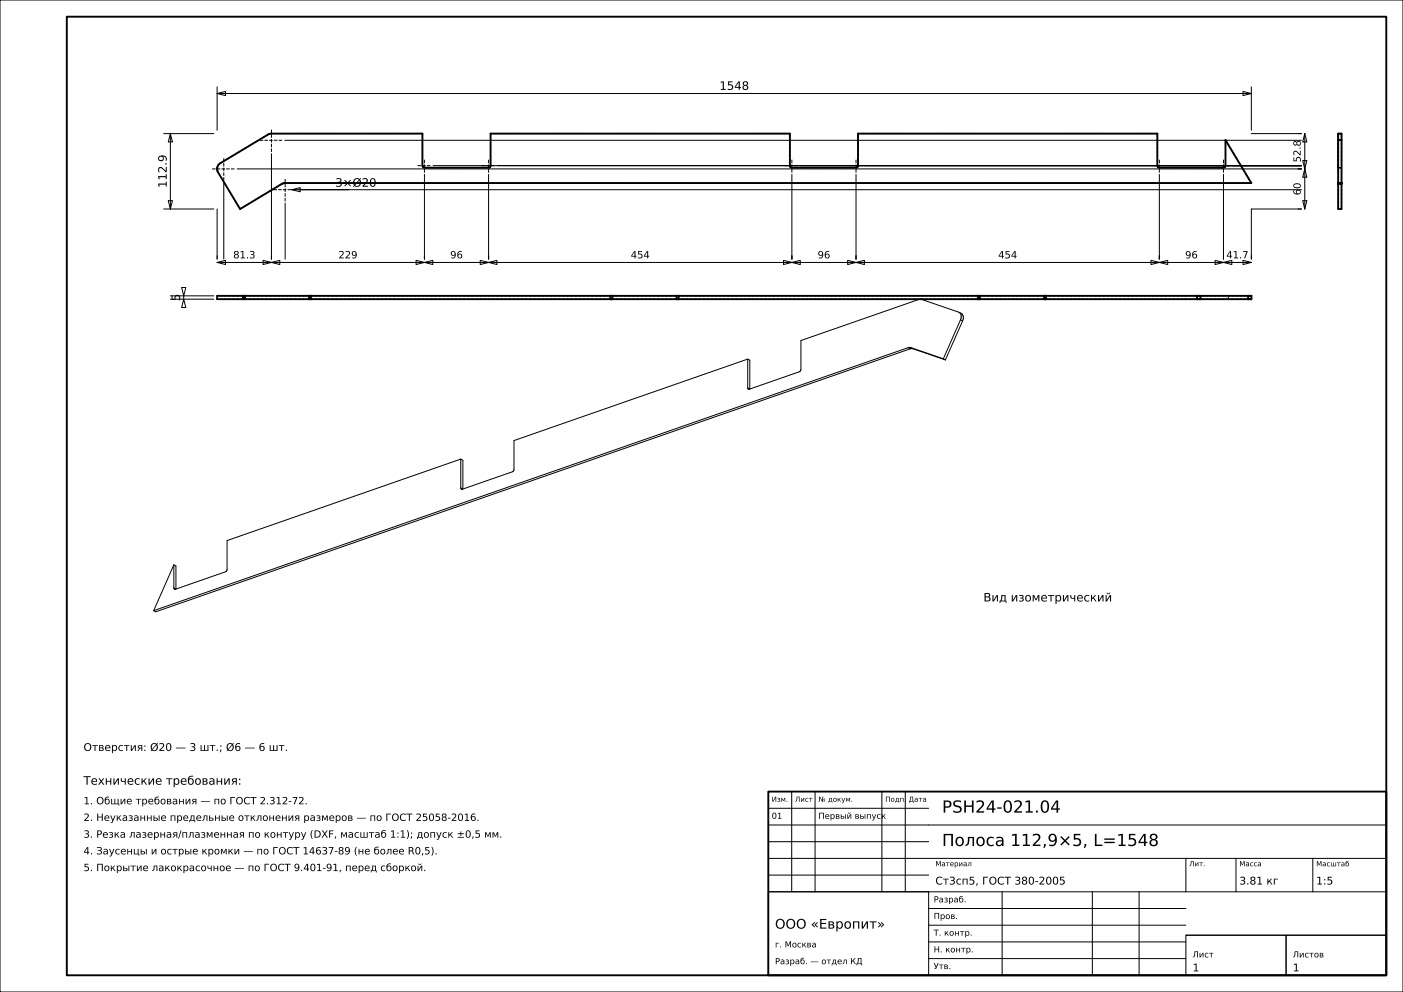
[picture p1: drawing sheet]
<svg xmlns="http://www.w3.org/2000/svg" width="420mm" height="297mm" viewBox="0 0 420 297" stroke-linecap="round" stroke-linejoin="round" font-family="sans-serif">
<g fill="none" stroke="#000" stroke-width=".3">
<path d="M0 0h420v297h-420zM49 40h15M51 40l.6 2.5h-1.2zM51 40v22.6M65 28l2.5-.6v1.2zM65 26v13M65 28h309.6M372.1 27.4l2.5 .6-2.5 .6zM374.6 26v13M374.6 40h15M390.6 40l.6 2.5h-1.2zM390.6 40v22.6"/>
<path d="M67 54.6v23M71 50.6h318.6M81.3 46v31.6M85.3 42h304.3M87.4 56.8l2.5-.6v1.2zM87.4 56.8h302.2M127.1 52.2v25.4M129.7 49.6h259.9M146.3 52.2v25.4M237.1 52.2v25.4M256.3 52.2v25.4M347.1 52.2v25.4"/>
<path d="M366.3 52.2v25.4M390 48.1h1.2l-.6 2.5zM390.6 50.6l.6 2.5h-1.2zM49 62.6h15M50.4 60.1h1.2l-.6 2.5zM65 78.6l2.5-.7v1.3zM65 62.6v15M65 78.6h309.6M78.8 77.9l2.5 .7-2.5 .6zM81.3 78.6l2.5-.7v1.3zM85.4 60.8v16.8M124.6 77.9l2.5 .7-2.5 .6z"/>
<path d="M127.1 78.6l2.5-.7v1.3zM143.8 77.9l2.5 .7-2.5 .6zM146.3 78.6l2.5-.7v1.3zM234.6 77.9l2.5 .7-2.5 .6zM237.1 78.6l2.5-.7v1.3zM253.8 77.9l2.5 .7-2.5 .6zM256.3 78.6l2.5-.7v1.3zM344.6 77.9l2.5 .7-2.5 .6zM347.1 78.6l2.5-.7v1.3zM363.8 77.9l2.5 .7-2.5 .6zM366.3 78.6l2.5-.7v1.3zM372.1 77.9l2.5 .7-2.5 .6z"/>
<path d="M389.6 62.6h-15v15M390 60.1h1.2l-.6 2.5zM51 89.6h13M51 88.6h13M54.4 86.1h1.2l-.6 2.5zM55 89.6l.6 2.5h-1.2zM55 88.6v1M287.2 93.5l-11.3-3.9h-.6l-35.5 12.4v8.6l-.3 .6-15.2 5.3h-.3l-.2-.3M287.2 93.5a1.7 1.7 0 0 1 .3 2.2M287.2 93.5a1.69 1.69 0 0 1 1 2.6M287.5 95.7l-5.1 11.7M287.5 95.7l.7 .4"/>
<path d="M288.2 96.1l-5.2 11.7M223.8 107.5l-69.9 24.4v8.6l-.3 .6-15.2 5.4h-.3l-.2-.4M223.8 107.5v8.7M223.8 107.5l.7 .4v8.6l-.7-.3M271.9 104.1l-225.9 78.7M271.9 104.1l.6 .3M272.5 104.4l-225.9 78.8-.6-.4M272.7 104.1l9.7 3.3M272.7 104.1h-.8M272.7 104.1l.6 .3M273.3 104.4h-.8M273.3 104.4l9.7 3.4"/>
<path d="M282.4 107.4l.6 .4M137.9 137.5l-69.9 24.3v8.7l-.3 .6-15.2 5.3h-.3l-.2-.4M137.9 137.5v8.6M137.9 137.5l.7 .3v8.6M137.9 146.1l.6 .3M52 169.1v6.9M52 169.1l.7 .4v6.9M52 169.1l-6 13.7M52 176l.6 .4M237 237v30M244 237v30M264 237v30"/>
<path d="M271 237v30M230 257h185M230 252h48M230 247h185M230 242h48M355 257v10M370 257v10M393 257v10M230 267h48v25h-48zM230 267h185M230 262h48M278 277h77"/>
<path d="M278 272h77M300 267v25M327 267v25M341 267v25M278 287h77M278 282h77M355 280h30v12h-30zM355 280h60M385 280h30v12h-30z"/>
</g>
<g fill="none" stroke="#000" stroke-width=".56">
<path d="M20 5h395v287h-395zM400.6 40h1v22.6h-1zM65.6 49.1l14.6-8.8 1.1-.3h45.2v9.6l.1 .4 .5 .2h19.4l.4-.6v-9.6h89.6v9.6l.1 .4 .5 .2h19.4l.4-.6v-9.6h89.6v9.6l.3 .6h19.7l.4-.6v-7.7l7.7 12.9h-289.2l-1.1 .3-12.4 7.5-6.6-11-.3-1.3zM400.6 54.8h1M400.6 41.9h1M400.6 55.1h1M65 88.6h309.6v1h-309.6zM72.7 88.6v1M73.3 88.6v1M92.5 88.6v1M93.1 88.6v1M182.7 88.6v1"/>
<path d="M183.3 88.6v1M202.5 88.6v1M203.1 88.6v1M292.7 88.6v1M293.3 88.6v1M312.5 88.6v1M313.1 88.6v1M358.3 88.6v1M359.4 88.6v1M373.6 88.6v1M230 237h185v55h-185z"/>
</g>
<g fill="none" stroke="#000" stroke-width=".3" stroke-dasharray=".7 .5" stroke-linecap="butt">
<path d="M126.5 40h-45.2M146.9 40v9.6M236.5 40h-89.6M256.9 40v9.6M346.5 40h-89.6M400.6 40v9.6M400.6 40h1M401.6 40h-1M401.6 40v9.6M65 50.8v-.5M65 50.3l.1-.4M65.1 51.2l-.1-.4"/>
<path d="M65.1 49.9l.2-.4M65.3 51.6l-.2-.4M65.3 51.6l6.6 11M65.3 49.5l.3-.4M65.6 49.1l.4-.2M80.2 40.3l.4-.2M80.2 40.3l-14.2 8.6M80.6 40.1l.3-.1M80.9 40h.4M84.7 54.9l-.4 .2M85 54.8l-.3 .1M85.4 54.8h-.4"/>
<path d="M85.4 54.8h289.2M126.5 49.6v.2M126.5 49.6v-9.6M126.5 49.8l.1 .2M126.6 50l.2 .2M126.8 50.2h.3M146.3 50.2h.2M146.3 50.2h-19.2M146.5 50.2l.2-.2M146.7 50l.1-.2M146.8 49.8l.1-.2M236.5 49.6v.2"/>
<path d="M236.5 49.6v-9.6M236.5 49.8l.1 .2M236.6 50l.2 .2M236.8 50.2h.3M256.3 50.2h.2M256.3 50.2h-19.2M256.5 50.2l.2-.2M256.7 50l.1-.2M256.8 49.8l.1-.2M346.5 49.6v.2M346.5 49.6v-9.6M346.5 49.8l.1 .2"/>
<path d="M346.6 50l.2 .2M346.8 50.2h.3M366.3 50.2h.2M366.3 50.2h-19.2M366.5 50.2l.2-.2M366.7 50l.1-.2M366.8 49.8l.1-.2M366.9 41.9v7.7M374.6 54.8l-7.7-12.9M400.6 50.2v-.1M400.6 50.1v-.1M400.6 50v-.1"/>
<path d="M400.6 49.9v-.1M400.6 49.8v-.1M400.6 49.7v-.1M400.6 41.9v7.7M400.6 50.2h1M400.6 49.6v.1M400.6 49.7v.1M400.6 49.8v.1M400.6 49.9v.1M400.6 50v.1M400.6 50.1v.1M400.6 49.6v-9.6"/>
<path d="M400.6 49.6v-7.7M400.6 54.8h1M400.6 48.9v.1M400.6 49v.1M400.6 49.1v.2M400.6 49.3v.2M400.6 49.5v.2M400.6 49.7v.2M400.6 49.9v.2M400.6 50.1v.2M400.6 50.3v.2M400.6 50.5v.3"/>
<path d="M400.6 50.8v.2M400.6 51v.2M400.6 51.2v.2M400.6 51.4v.2M400.6 40.3v8.6M400.6 40v.1M400.6 40.1v.1M400.6 40.2v.1M400.6 51.6v11M401.6 50.2h-1M401.6 49.6v.1M401.6 49.7v.1"/>
<path d="M401.6 49.8v.1M401.6 49.9v.1M401.6 50v.1M401.6 50.1v.1M401.6 49.6v-7.7M401.6 50.2v-.1M401.6 50.1v-.1M401.6 50v-.1M401.6 49.9v-.1M401.6 49.8v-.1M401.6 49.7v-.1M401.6 49.6v-9.6"/>
<path d="M401.6 41.9v7.7M401.6 40.3v-.1M401.6 40.2v-.1M401.6 40.1v-.1M401.6 40.3v8.6M401.6 51.6v-.2M401.6 51.4v-.2M401.6 51.2v-.2M401.6 51v-.2M401.6 50.8v-.3M401.6 50.5v-.2M401.6 50.3v-.2"/>
<path d="M401.6 50.1v-.2M401.6 49.9v-.2M401.6 49.7v-.2M401.6 49.5v-.2M401.6 49.3v-.2M401.6 49.1v-.1M401.6 49v-.1M401.6 51.6v11M71.9 62.6l12.4-7.5M72.7 89.6v-1M93.1 88.6v1M182.7 89.6v-1"/>
<path d="M203.1 88.6v1M292.7 89.6v-1M313.1 88.6v1M354.2 89.6h.1M354.2 89.6h-289.2M354.2 88.6h-289.2M354.3 89.6h.1M354.3 88.6h-.1M354.4 89.6h.1M354.4 88.6h-.1M354.5 88.6h-.1M354.5 89.6h.1"/>
<path d="M354.6 89.6h.1M354.6 88.6h-.1M354.7 89.6h.1M354.7 88.6h-.1M354.8 88.6h-.1M354.8 89.6h.1M354.9 89.6h.1M354.9 88.6h-.1M355 89.6h.1M355 88.6h-.1M355.1 88.6h-.1M355.1 89.6h.1"/>
<path d="M355.2 89.6h.1M355.2 88.6h-.1M355.3 88.6h-.1M367.7 89.6h-12.4M367.7 89.6v-1M367.7 88.6h-12.4M374.3 89.6h.1M374.3 89.6h-6.6M374.3 88.6h-6.6M374.4 88.6h-.1M374.4 89.6h.1M374.5 88.6h-.1"/>
<path d="M374.5 89.6h.1M374.6 88.6h-.1"/>
</g>
<g fill="none" stroke="#000" stroke-width=".3" stroke-dasharray="1.1 .4" stroke-linecap="butt">
<path d="M63.5 50.6h7M67 54.1v-7M77.8 42h7M81.3 45.5v-7M81.9 56.8h7M125 49.6h4.2M127.1 51.7v-4.2M144.2 49.6h4.2M146.3 51.7v-4.2M235 49.6h4.2M237.1 51.7v-4.2M254.2 49.6h4.2"/>
<path d="M256.3 51.7v-4.2M345 49.6h4.2M347.1 51.7v-4.2M364.2 49.6h4.2M366.3 51.7v-4.2M85.4 60.3v-7"/>
</g>
<g font-size="5">
<text x="282" y="243.3">PSH24-021.04</text>
<text x="282" y="253.3">Полоса 112,9×5, L=1548</text>
</g>
<text font-size="4" x="232" y="278">ООО «Европит»</text>
<g font-size="3.5">
<text x="215.4" y="26.9">1548</text>
<text x="49.9" y="56.3" transform="rotate(-90 49.9 56.3)">112.9</text>
<text x="100.4" y="55.9">3×Ø20</text>
<text x="53.9" y="90.2" transform="rotate(-90 53.9 90.2)">5</text>
<text x="294.4" y="180.1">Вид изометрический</text>
<text x="25" y="234.9">Технические требования:</text>
</g>
<g font-size="3.2">
<text x="25" y="224.8">Отверстия: Ø20 — 3 шт.; Ø6 — 6 шт.</text>
<text x="280" y="264.8">Ст3сп5, ГОСТ 380-2005</text>
<text x="371" y="264.8">3.81 кг</text>
<text x="394" y="264.8">1:5</text>
<text x="357" y="290.8">1</text>
<text x="387" y="290.8">1</text>
</g>
<g font-size="3">
<text x="389.4" y="48.6" transform="rotate(-90 389.4 48.6)">52.8</text>
<text x="389.4" y="58.5" transform="rotate(-90 389.4 58.5)">60</text>
<text x="69.8" y="77.4">81.3</text>
<text x="101.3" y="77.4">229</text>
<text x="134.8" y="77.4">96</text>
<text x="188.8" y="77.4">454</text>
<text x="244.8" y="77.4">96</text>
<text x="298.8" y="77.4">454</text>
<text x="354.8" y="77.4">96</text>
<text x="367.1" y="77.4">41.7</text>
<text x="25" y="240.8">1. Общие требования — по ГОСТ 2.312-72.</text>
<text x="25" y="245.8">2. Неуказанные предельные отклонения размеров — по ГОСТ 25058-2016.</text>
<text x="25" y="250.8">3. Резка лазерная/плазменная по контуру (DXF, масштаб 1:1); допуск ±0,5 мм.</text>
<text x="25" y="255.8">4. Заусенцы и острые кромки — по ГОСТ 14637-89 (не более R0,5).</text>
<text x="25" y="260.8">5. Покрытие лакокрасочное — по ГОСТ 9.401-91, перед сборкой.</text>
</g>
<g font-size="2.5">
<text x="231" y="245.1">01</text>
<text x="245" y="245.1">Первый выпуск</text>
<text x="279.5" y="270.2">Разраб.</text>
<text x="279.5" y="275.1">Пров.</text>
<text x="279.5" y="280.1">Т. контр.</text>
<text x="232" y="283.6">г. Москва</text>
<text x="279.5" y="285.1">Н. контр.</text>
<text x="357" y="286.6">Лист</text>
<text x="387" y="286.6">Листов</text>
<text x="232" y="288.7">Разраб. — отдел КД</text>
<text x="279.5" y="290.1">Утв.</text>
</g>
<g font-size="2.1">
<text x="231" y="240">Изм.</text>
<text x="238" y="240">Лист</text>
<text x="245" y="240">№ докум.</text>
<text x="265" y="240">Подп.</text>
<text x="272" y="240">Дата</text>
<text x="280" y="259.3">Материал</text>
<text x="356" y="259.3">Лит.</text>
<text x="371" y="259.3">Масса</text>
<text x="394" y="259.4">Масштаб</text>
</g>
</svg>
